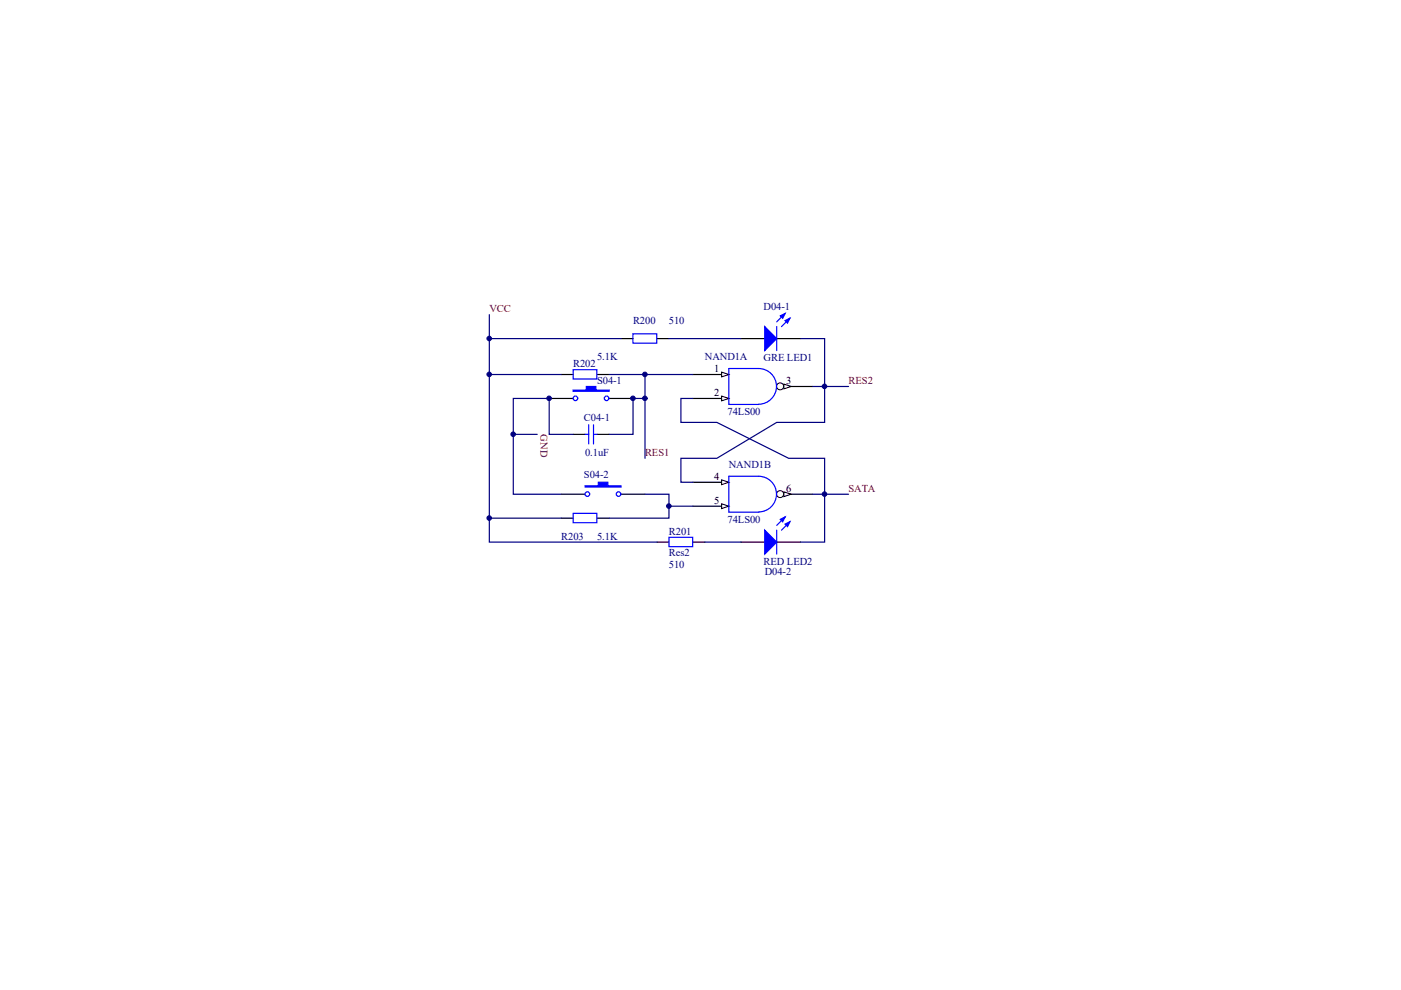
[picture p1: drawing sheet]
<svg xmlns="http://www.w3.org/2000/svg" width="297mm" height="210mm" viewBox="0 0 297 210" stroke-linecap="round" stroke-linejoin="round" font-family="sans-serif">
<path d="M146.9 79.4h7.6" fill="none" stroke="#000" stroke-width=".25"/>
<path d="M153 78.9l1.5 .5-1.5 .5z" fill="#fffcf8"/>
<path d="M153 78.9l1.5 .5-1.5 .5z" fill="none" stroke="#000" stroke-width=".21"/>
<path d="M146.9 84.5h7.6" fill="none" stroke="#000" stroke-width=".25"/>
<path d="M153 84l1.5 .5-1.5 .5z" fill="#fffcf8"/>
<path d="M153 84l1.5 .5-1.5 .5z" fill="none" stroke="#000" stroke-width=".21"/>
<path d="M164.7 81.9h7.6" fill="none" stroke="#000" stroke-width=".25"/>
<circle cx="165.4" cy="81.9" r=".74" fill="#fffcf8" stroke="#000" stroke-width=".21"/>
<path d="M166.2 81.4l1.5 .5-1.5 .6z" fill="#fffcf8"/>
<path d="M166.2 81.4l1.5 .5-1.5 .6z" fill="none" stroke="#000" stroke-width=".21"/>
<path d="M160.9 85.7a3.8 3.8 0 0 0 3.7-3.8 3.8 3.8 0 0 0-3.7-3.8h-6.4v7.7h6.4" fill="none" stroke="#00f" stroke-width=".25"/>
<path d="M146.9 102.2h7.6" fill="none" stroke="#000" stroke-width=".25"/>
<path d="M153 101.7l1.5 .5-1.5 .6z" fill="#fffcf8"/>
<path d="M153 101.7l1.5 .5-1.5 .6z" fill="none" stroke="#000" stroke-width=".21"/>
<path d="M146.9 107.3h7.6" fill="none" stroke="#000" stroke-width=".25"/>
<path d="M153 106.8l1.5 .5-1.5 .5z" fill="#fffcf8"/>
<path d="M153 106.8l1.5 .5-1.5 .5z" fill="none" stroke="#000" stroke-width=".21"/>
<path d="M164.7 104.8h7.6" fill="none" stroke="#000" stroke-width=".25"/>
<circle cx="165.4" cy="104.8" r=".74" fill="#fffcf8" stroke="#000" stroke-width=".21"/>
<path d="M166.2 104.3l1.5 .5-1.5 .5z" fill="#fffcf8"/>
<path d="M166.2 104.3l1.5 .5-1.5 .5z" fill="none" stroke="#000" stroke-width=".21"/>
<path d="M160.9 108.5a3.8 3.8 0 0 0 3.7-3.7 3.8 3.8 0 0 0-3.7-3.8h-6.4v7.6h6.4" fill="none" stroke="#00f" stroke-width=".25"/>
<path d="M146.9 84.5h-2.5v5.1h7.6l15.2 7.6h7.6v7.6h-2.5M172.3 81.9h2.5v7.7h-10.1l-12.7 7.6h-7.6v5h2.5" fill="none" stroke="#000080" stroke-width=".25"/>
<path d="M116.4 84.5h5.1M129.1 84.5h5.1" fill="none" stroke="#000" stroke-width=".25"/>
<path d="M121.5 82.7h2.8v-.8h2v.8h2.8v.3h-7.6z" fill-rule="evenodd" fill="#00f"/>
<g fill="none" stroke="#00f" stroke-width=".25">
<path d="M121.5 82.7h2.8v-.8h2v.8h2.8v.3h-7.6z"/>
<circle cx="122" cy="84.5" r=".48"/>
<circle cx="128.6" cy="84.5" r=".48"/>
</g>
<path d="M119 104.8h5.1M131.7 104.8h5.1" fill="none" stroke="#000" stroke-width=".25"/>
<path d="M124.1 103h2.8v-.8h2v.8h2.8v.3h-7.6z" fill-rule="evenodd" fill="#00f"/>
<g fill="none" stroke="#00f" stroke-width=".25">
<path d="M121.5 78.4h5v2h-5zM134.2 70.8h5v2h-5zM121.5 108.8h5v2h-5zM124.1 103h2.8v-.8h2v.8h2.8v.3h-7.6zM141.8 113.9h5.1v2h-5.1z"/>
<circle cx="124.5" cy="104.8" r=".49"/>
<circle cx="131.1" cy="104.8" r=".48"/>
</g>
<path d="M119 79.4h2.5M126.6 79.4h2.5M131.7 71.8h2.5M139.3 71.8h2.5M157.1 71.8h5M164.7 71.8h5.1M119 109.9h2.5M126.6 109.9h2.5M139.3 114.9h2.5M146.9 114.9h2.5" fill="none" stroke="#000" stroke-width=".25"/>
<path d="M103.7 66.7v12.7M103.7 71.8h28M119 79.4h-15.3v30.5M129.1 79.4h7.7M146.9 79.4h-10.1v17.8M108.8 92.1h5.1M119 109.9h-15.3v5h35.6M136.8 104.8h5v2.5h5.1" fill="none" stroke="#000080" stroke-width=".25"/>
<path d="M162.1 69.3l2.6 2.5-2.6 2.5z" fill="#00f"/>
<path d="M162.1 69.3l2.6 2.5-2.6 2.5zM166.5 66.5l-1.8 1.7M167.5 67.5l-1.8 1.8" fill="none" stroke="#00f" stroke-width=".25"/>
<path d="M166.5 68l1-.5-.5 1z" fill="#00f"/>
<path d="M166.5 68l1-.5-.5 1z" fill="none" stroke="#00f" stroke-width=".25"/>
<path d="M165.4 67l1.1-.5-.6 1z" fill="#00f"/>
<path d="M164.7 69.3v5M165.4 67l1.1-.5-.6 1z" fill="none" stroke="#00f" stroke-width=".25"/>
<path d="M157.1 114.9h5M164.7 114.9h5.1" fill="none" stroke="#000" stroke-width=".25"/>
<path d="M162.1 112.4l2.6 2.5-2.6 2.6z" fill="#00f"/>
<path d="M162.1 112.4l2.6 2.5-2.6 2.6zM166.5 109.6l-1.8 1.8M167.5 110.6l-1.8 1.8" fill="none" stroke="#00f" stroke-width=".25"/>
<path d="M166.5 111.1l1-.5-.5 1z" fill="#00f"/>
<path d="M166.5 111.1l1-.5-.5 1z" fill="none" stroke="#00f" stroke-width=".25"/>
<path d="M165.4 110.1l1.1-.5-.6 1z" fill="#00f"/>
<path d="M124.1 92.1h.7M124.8 90.1v4M125.8 92.1h.8M125.8 90.1v4M164.7 112.4v5.1M165.4 110.1l1.1-.5-.6 1z" fill="none" stroke="#00f" stroke-width=".25"/>
<path d="M141.8 71.8h15.3M169.8 71.8h5v10.1h5.1M121.5 92.1h-5.1v-7.6h-7.6v20.3h10.2M136.8 84.5h-2.6v7.6h-5.1M141.8 107.3v2.6h-12.7M149.4 114.9h7.7M179.9 104.8h-5.1v10.1h-5" fill="none" stroke="#000080" stroke-width=".25"/>
<path d="M121.5 92.1h2.6M126.6 92.1h2.5" fill="none" stroke="#000" stroke-width=".25"/>
<g fill="#000080" stroke="#000080" stroke-width=".21">
<circle cx="103.7" cy="109.8" r=".48"/>
<circle cx="103.7" cy="79.4" r=".48"/>
<circle cx="103.7" cy="71.8" r=".48"/>
<circle cx="108.8" cy="92.1" r=".48"/>
<circle cx="116.4" cy="84.5" r=".48"/>
<circle cx="134.2" cy="84.5" r=".48"/>
<circle cx="136.7" cy="84.5" r=".48"/>
<circle cx="136.7" cy="79.4" r=".48"/>
<circle cx="141.8" cy="107.3" r=".48"/>
<circle cx="174.8" cy="104.8" r=".48"/>
<circle cx="174.8" cy="81.9" r=".48"/>
</g>
<g font-size="2.2" fill="#000080">
<text x="161.9" y="65.7">D04-1</text>
<text x="134.2" y="68.7">R200</text>
<text x="141.8" y="68.7">510</text>
<text x="121.5" y="77.8">R202</text>
<text x="126.6" y="76.3">5.1K</text>
<text x="149.4" y="76.3">NAND1A</text>
<text x="161.9" y="76.6">GRE LED1</text>
<text x="126.6" y="81.4">S04-1</text>
<text x="123.8" y="89.3">C04-1</text>
<text x="154.3" y="88">74LS00</text>
<text x="123.8" y="101.4">S04-2</text>
<text x="124.1" y="96.6">0.1uF</text>
<text x="154.5" y="99.2">NAND1B</text>
<text x="141.8" y="113.4">R201</text>
<text x="154.3" y="110.8">74LS00</text>
<text x="119" y="114.4">R203</text>
<text x="126.6" y="114.4">5.1K</text>
<text x="141.8" y="117.9">Res2</text>
<text x="161.9" y="119.7">RED LED2</text>
<text x="141.8" y="120.5">510</text>
<text x="162.1" y="122">D04-2</text>
</g>
<g font-size="2.2" fill="#800000">
<text x="103.7" y="66.2">VCC</text>
<text x="179.9" y="81.4">RES2</text>
<text x="114.6" y="92.1" transform="rotate(90 114.6 92.1)">GND</text>
<text x="136.8" y="96.6">RES1</text>
<text x="179.9" y="104.2">SATA</text>
</g>
<g font-size="2.2">
<text x="151.4" y="78.9">1</text>
<text x="151.4" y="83.9">2</text>
<text x="166.7" y="81.4">3</text>
<text x="151.4" y="101.7">4</text>
<text x="151.4" y="106.8">5</text>
<text x="166.7" y="104.2">6</text>
</g>
</svg>
